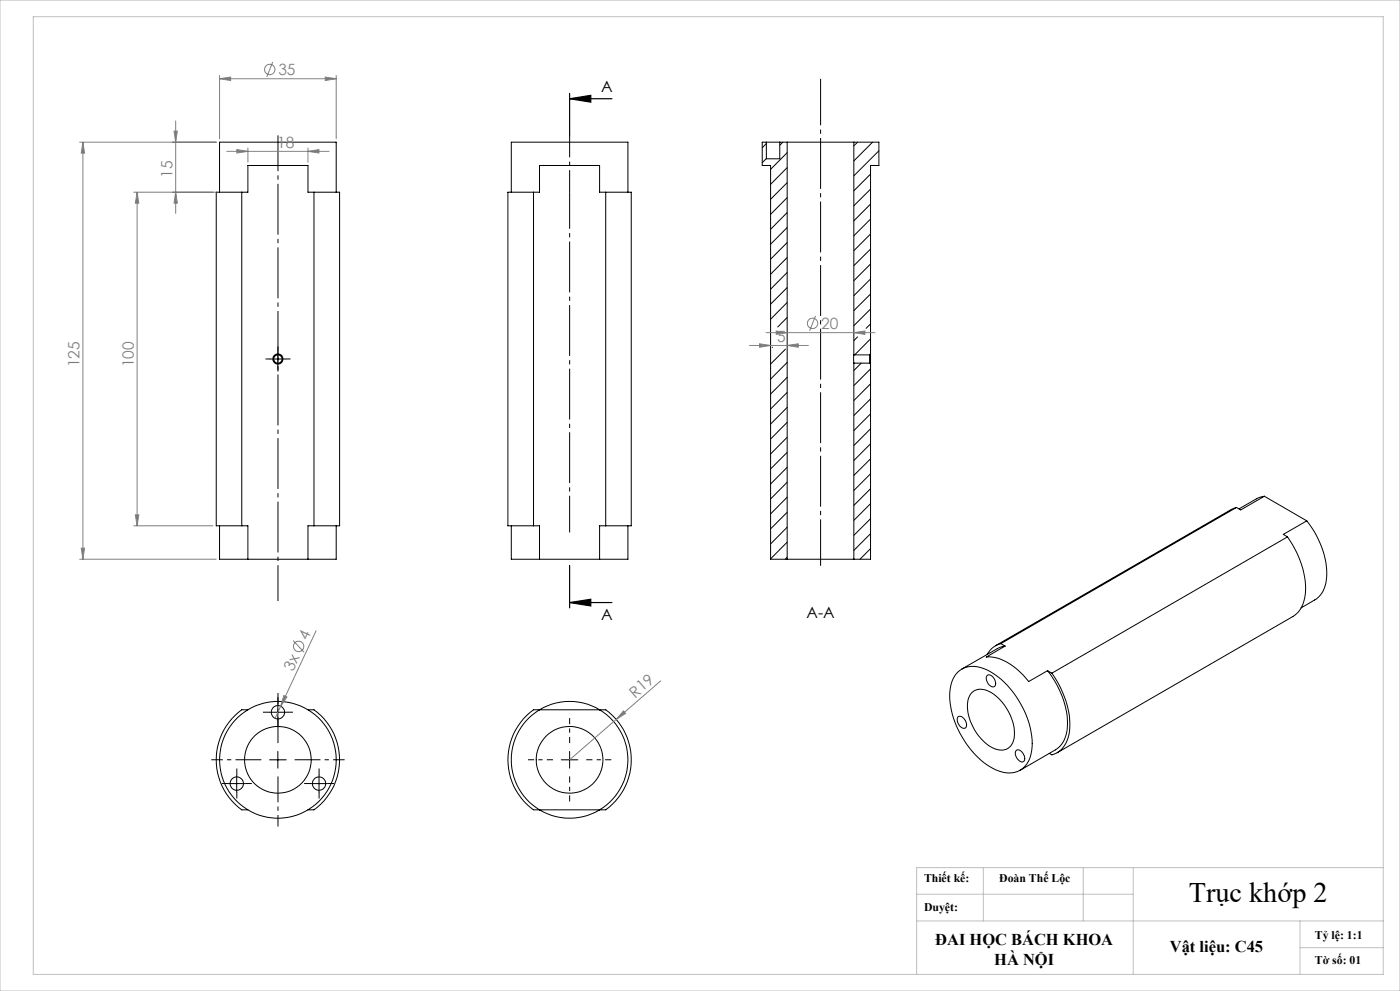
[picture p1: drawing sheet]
<svg xmlns="http://www.w3.org/2000/svg" width="420mm" height="297mm" viewBox="0 0 420 297" stroke-linecap="round" stroke-linejoin="round" font-family="sans-serif">
<g fill="none" stroke="#000" stroke-width=".3">
<path d="M65.9 57.6v-15h35v15M72.5 57.6h1.9v-8h18v8h1.8M72.5 57.6h-7.6v100h7.6M72.5 57.6v100M94.2 57.6h7.7v100h-7.7M94.2 57.6v100M153.4 57.6v-15h35v15M160.1 57.6h1.8v-8h18v8h1.8M160.1 57.6h-7.7v100h7.7M160.1 57.6v100M181.7 57.6h7.7v100h-7.7M181.7 57.6v100"/>
<path d="M229.9 42.6h4M229.9 42.6h-1.2v7h2.5v118h4.9M229.9 42.6v5M229.9 43l-1.2 1.3M229.9 47.5l-1.2 1.3M233.9 42.6h2.2M233.9 42.6v5h-4M234.8 42.6l-.9 .9M236.1 42.6h20.1M236.1 42.6v125M236.1 45.8l-4.9 5M236.1 50.2l-4.9 5"/>
<path d="M236.1 54.7l-4.9 5M236.1 59.2l-4.9 5M256.2 42.6v63.8M256.2 42.6h7.5v7h-2.5v56.5M257.3 42.6l-1.1 1.1M261.2 52.2l-5 5M261.2 56.7l-5 5M261.8 42.6l-5.6 5.6M263.7 45.2l-7.5 7.5M236.1 63.7l-4.9 5M236.1 68.2l-4.9 5M236.1 72.7l-4.9 5"/>
<path d="M236.1 77.2l-4.9 5M261.2 61.2l-5 5M261.2 65.6l-5 5.1M261.2 70.1l-5 5M261.2 74.6l-5 5M261.2 79.1l-5 5M236.1 81.7l-4.9 5M236.1 86.2l-4.9 5M236.1 90.7l-4.9 5M236.1 95.1l-2.8 2.9M261.2 92.6l-5 5M261.2 83.6l-5 5"/>
<path d="M261.2 88.1l-5 5M261.2 97.1l-1.4 1.3M80.9 107.6h5M83.4 105.1v5M231.7 104.1h.1M235.7 104.6l-4.5 4.5M236.1 108.6l-4.9 5M236.1 113.1l-4.9 5M236.1 117.6l-4.9 5M256.2 106.4v2.4M256.2 108.8v58.8M256.2 106.4h4.7"/>
<path d="M256.2 108.8h4.7M257.3 101l-1.1 1.1M258.4 108.8l-2.2 2.3M260.9 106.4v2.4M260.9 108.8l.3 .3M261.2 106.1v3M261.2 109.1v58.5h-5M261.2 110.6l-5 5M261.2 115l-5 5M261.2 119.6l-5 4.9M261.2 101.6l-4.8 4.8M261.2 106.1l-.3 .3"/>
<path d="M236.1 122.1l-4.9 5M236.1 126.6l-4.9 5M236.1 131.1l-4.9 5M236.1 135.6l-4.9 4.9M261.2 128.5l-5 5M261.2 124l-5 5M261.2 133l-5 5M261.2 137.5l-5 5M65.9 157.6v10h8.5M72.5 157.6h1.9v10M94.2 157.6h-1.8v10M100.9 157.6v10h-8.5"/>
<path d="M153.4 157.6v10h8.5M160.1 157.6h1.8v10M181.7 157.6h-1.8v10M188.4 157.6v10h-8.5M236.1 140l-4.9 5.1M236.1 144.5l-4.9 5M236.1 149l-4.9 5M236.1 153.5l-4.9 5M236.1 158l-4.9 5M261.2 142l-5 5M261.2 146.5l-5 5M261.2 151l-5 5"/>
<path d="M261.2 155.5l-5 4.9M261.2 159.9l-5 5.1M370.9 152.1l-1.5 .6-70.8 40.8M370.9 152.1l-70.7 40.8M379.3 148.7l-2.2 .7-5.4 3.1M379.3 148.7l-7.1 4.1-1.3-.7M379.3 148.7l12.7 7.4M392 156.1a24.7 24.7 0 0 1 5.8 18.7 7.3 7.3 0 0 1-3.4 5l-4.1 2.4M392 156.1l-7 4.1 1.3 .7M74.4 167.6h18M161.9 167.6h18M236.1 167.6h20.1"/>
<path d="M236.1 162.5l-4.9 5M236.1 167l-.6 .6M261.2 164.4l-3.2 3.2M386.3 160.9a25.2 25.2 0 0 1 5.1 18.5 7.8 7.8 0 0 1-3.6 5.4l-70.7 40.8M386.3 160.9l-70.7 40.9M300.2 192.9l-1.4 .6-1.3 .9-1.3 1.7M300.2 192.9l1.3 .7M301.5 193.6l-2.3 .8-10.7 6.1M301.5 193.6l-5.6 3.3a14.5 14.5 0 0 1 11 5.4l1.7 2 5.7-3.3M74.4 212.7h-1.9a18.5 18.5 0 0 0 0 30h1.9M80.9 213.5h5M83.4 211v5"/>
<path d="M92.4 212.7h1.8a18.5 18.5 0 0 1 0 30h-1.8M158 214.5l2.1-1.8h21.6a18.5 18.5 0 0 1 0 30h-21.6a18.5 18.5 0 0 1-2.1-28.2zM287.3 214.9a1.81 1.81 0 0 1 2.5 1.6 1.03 1.03 0 0 1 .1 1.3 1.03 1.03 0 0 1-1.3 .4 2.72 2.72 0 0 1-1.3-3.3zM287.5 201.3a7.9 7.9 0 0 1 9.3-.1 27 27 0 0 1 12.8 22.7 7.9 7.9 0 0 1-4.4 7.3 11 11 0 0 1-10.2-2.7 27.3 27.3 0 0 1-10.1-21 9 9 0 0 1 2.6-6.2zM291.6 207.6a4.6 4.6 0 0 1 5.9 0 15.2 15.2 0 0 1 6.7 13.7 4 4 0 0 1-6.1 3 14.8 14.8 0 0 1-7.7-14.5l.5-1.2zM296.3 202.3a2.35 2.35 0 0 1 2.3 3.2 1.26 1.26 0 0 1-2.1-.5 1.99 1.99 0 0 1-.2-2.7zM314.3 201a25.4 25.4 0 0 1 5.8 17.7 7.9 7.9 0 0 1-3.4 6l-10.7 6.2M314.3 201l1.3 .8M315.6 201.8a25.5 25.5 0 0 1 5.1 18.4 7.3 7.3 0 0 1-5.1 6l-.8-.4M68.5 234.8h5M71 232.3v5M80.9 227.7h5"/>
<path d="M83.4 225.2v5M93.2 234.8h5M95.7 232.3v5M168.4 227.7h5M170.9 225.2v5M304.8 225a1.4 1.4 0 0 1 2.1 .8 1.61 1.61 0 0 1-.2 2.6 2.62 2.62 0 0 1-1.9-3.4z"/>
<circle cx="83.4" cy="107.6" r="1.52"/>
<circle cx="83.4" cy="107.6" r="1.25"/>
<circle cx="83.4" cy="213.5" r="2.01"/>
<circle cx="71" cy="234.8" r="2"/>
<circle cx="83.4" cy="227.7" r="17.5"/>
<circle cx="83.4" cy="227.7" r="10"/>
<circle cx="95.7" cy="234.8" r="2.01"/>
<circle cx="170.9" cy="227.7" r="10"/>
<circle cx="170.9" cy="227.7" r="17.5"/>
</g>
<g fill="none" stroke="#808080" stroke-width=".3">
<path d="M81.8 18.6l-1.8 4.4M52.2 39.3h1l-.5 3.3zM52.7 36.3v27.7M65.9 23.6l3.3-.5v1zM65.9 22.6v19M65.9 23.6h35M97.6 23.1l3.3 .5-3.3 .5zM100.9 22.6v19M23.9 42.6h41M24.9 42.6l.5 3.3h-1zM24.9 42.6v125M40.1 57.6h24.8"/>
<path d="M41.1 57.6l.5 3.3h-1zM41.1 57.6v100M52.7 57.6l.5 3.3h-1zM68 45.4h30.7M71 44.8l3.4 .6-3.4 .5zM74.4 44.3v4.3M92.4 45.4l3.3-.6v1.1zM92.4 44.3v4.3M229.8 99.7h32.7M232.9 99.2l3.2 .5-3.2 .5zM244.7 94.7l-1.8 4.4M256.2 99.7l3.3-.5v1z"/>
<path d="M224.8 103.5h17.7M227.9 103l3.3 .5-3.3 .6zM236.1 103.5l3.4-.5v1.1zM40.1 157.6h23.8M40.6 154.3h1l-.5 3.3zM23.9 167.6h41M24.4 164.3h1l-.5 3.3zM87.9 192l3.3 3.5M94.8 189.1l-10.6 22.6M84.2 211.7l-1.7 3.6M85.2 208.5l.9 .4-1.9 2.8zM187 213.1l.7 .7-2.8 1.8z"/>
<path d="M198.2 204.1l-27.3 23.6"/>
<circle cx="80.9" cy="20.8" r="1.56"/>
<circle cx="243.8" cy="96.9" r="1.56"/>
<circle cx="89.6" cy="193.7" r="1.56"/>
</g>
<path d="M170.9 29.6l6.3-1v2zM170.9 29.6h12.7M170.9 28v12.7M170.9 169.5v12.7M170.9 180.6l6.3-1v2zM170.9 180.6h12.7" fill="none" stroke="#000" stroke-width=".35"/>
<path d="M83.4 180.1v-139.5" fill="none" stroke="#000" stroke-width=".3" stroke-dasharray="15.2 1.3 1.3 1.3" stroke-dashoffset="4.5" stroke-linecap="butt"/>
<g fill="none" stroke="#000" stroke-width=".3" stroke-dasharray="15.2 1.3 1.3 1.3" stroke-linecap="butt">
<path d="M80.9 107.6h-1.3M83.4 105.1v-1.3M83.4 110.1v1.2M85.9 107.6h1.2M80.9 213.4h-2M83.4 210.9v-2M83.4 215.9v2M85.9 213.4h2M68.5 234.8h-2M71 232.3v-2M71 237.3v2M73.5 234.8h2"/>
<path d="M93.2 234.8h-2M95.7 232.3v-2M95.7 237.3v2M98.2 234.8h2"/>
</g>
<path d="M170.9 159.6v-102" fill="none" stroke="#000" stroke-width=".3" stroke-dasharray="15.2 1.3 1.3 1.3" stroke-dashoffset="4.2" stroke-linecap="butt"/>
<path d="M170.9 57.6v-17" fill="none" stroke="#000" stroke-width=".3" stroke-dasharray="15.2 1.3 1.3 1.3" stroke-dashoffset="8.6" stroke-linecap="butt"/>
<path d="M246.2 23.6v146" fill="none" stroke="#000" stroke-width=".3" stroke-dasharray="15.2 1.3 1.3 1.3" stroke-dashoffset="1.3" stroke-linecap="butt"/>
<path d="M165.9 227.7h-7.5M170.9 222.7v-7.5M170.9 232.7v7.5M175.9 227.7h7.5" fill="none" stroke="#000" stroke-width=".3" stroke-dasharray="15.2 1.3 1.3 1.3" stroke-dashoffset="13.4" stroke-linecap="butt"/>
<path d="M78.4 227.7h-15M83.4 222.7v-15M83.4 232.7v15M88.4 227.7h15" fill="none" stroke="#000" stroke-width=".3" stroke-dasharray="15.2 1.3 1.3 1.3" stroke-dashoffset="7.5" stroke-linecap="butt"/>
<path d="M0 0h420v297h-420zM10 5h405v287h-405zM275 276h140M275 268h65M295 260v16M325 260v16M340 260v32M390 276v16M415 260h-140v32M390 284h25" fill="none" stroke="#c0c0c0" stroke-width=".3"/>
<path d="M170.9 29.6l6.3-1v2zM170.9 180.6l6.3-1v2z" fill="#000"/>
<g fill="#808080">
<path d="M187 213.1l.7 .7-2.8 1.8z"/>
<path d="M85.2 208.5l.9 .4-1.9 2.8z"/>
<path d="M97.6 23.1l3.3 .5-3.3 .5zM65.9 23.6l3.3-.5v1z"/>
<path d="M71 44.8l3.4 .6-3.4 .5zM92.4 45.4l3.3-.6v1.1z"/>
<path d="M227.9 103l3.3 .5-3.3 .6zM236.1 103.5l3.4-.5v1.1zM232.9 99.2l3.2 .5-3.2 .5zM256.2 99.7l3.3-.5v1z"/>
<path d="M41.1 57.6l.5 3.3h-1zM40.6 154.3h1l-.5 3.3zM24.9 42.6l.5 3.3h-1zM24.4 164.3h1l-.5 3.3zM52.2 39.3h1l-.5 3.3zM52.7 57.6l.5 3.3h-1z"/>
</g>
<text font-size="8.5" x="356.7" y="270.3">Trục khớp 2</text>
<g font-size="4.9">
<text x="280.6" y="283.2">ĐAI HỌC BÁCH KHOA</text>
<text x="351" y="285.4">Vật liệu: C45</text>
<text x="298.3" y="289.1">HÀ NỘI</text>
</g>
<g font-size="4.7" fill="#808080">
<text x="83.5" y="22.5">35</text>
<text x="83.2" y="44.3">18</text>
<text x="51.7" y="53.4" transform="rotate(-90 51.7 53.4)">15</text>
<text x="246.4" y="98.6">20</text>
<text x="233.2" y="102.5">5</text>
<text x="23.9" y="110.1" transform="rotate(-90 23.9 110.1)">125</text>
<text x="40.1" y="110.1" transform="rotate(-90 40.1 110.1)">100</text>
<text x="92.2" y="192.1" transform="rotate(-65 92.2 192.1)">4</text>
<text x="88" y="201.3" transform="rotate(-65 88 201.3)">3x</text>
<text x="190.5" y="209.4" transform="rotate(-41 190.5 209.4)">R19</text>
</g>
<g font-size="4.7">
<text x="180.4" y="27.4">A</text>
<text x="180.4" y="185.9">A</text>
<text x="241.9" y="185.2">A-A</text>
</g>
<g font-size="3.5">
<text x="277.2" y="264.4">Thiết kế:</text>
<text x="299.8" y="264.4">Đoàn Thế Lộc</text>
<text x="277.2" y="273">Duyệt:</text>
<text x="394.5" y="281.4">Tỷ lệ: 1:1</text>
<text x="394.5" y="289">Tờ số: 01</text>
</g>
</svg>
